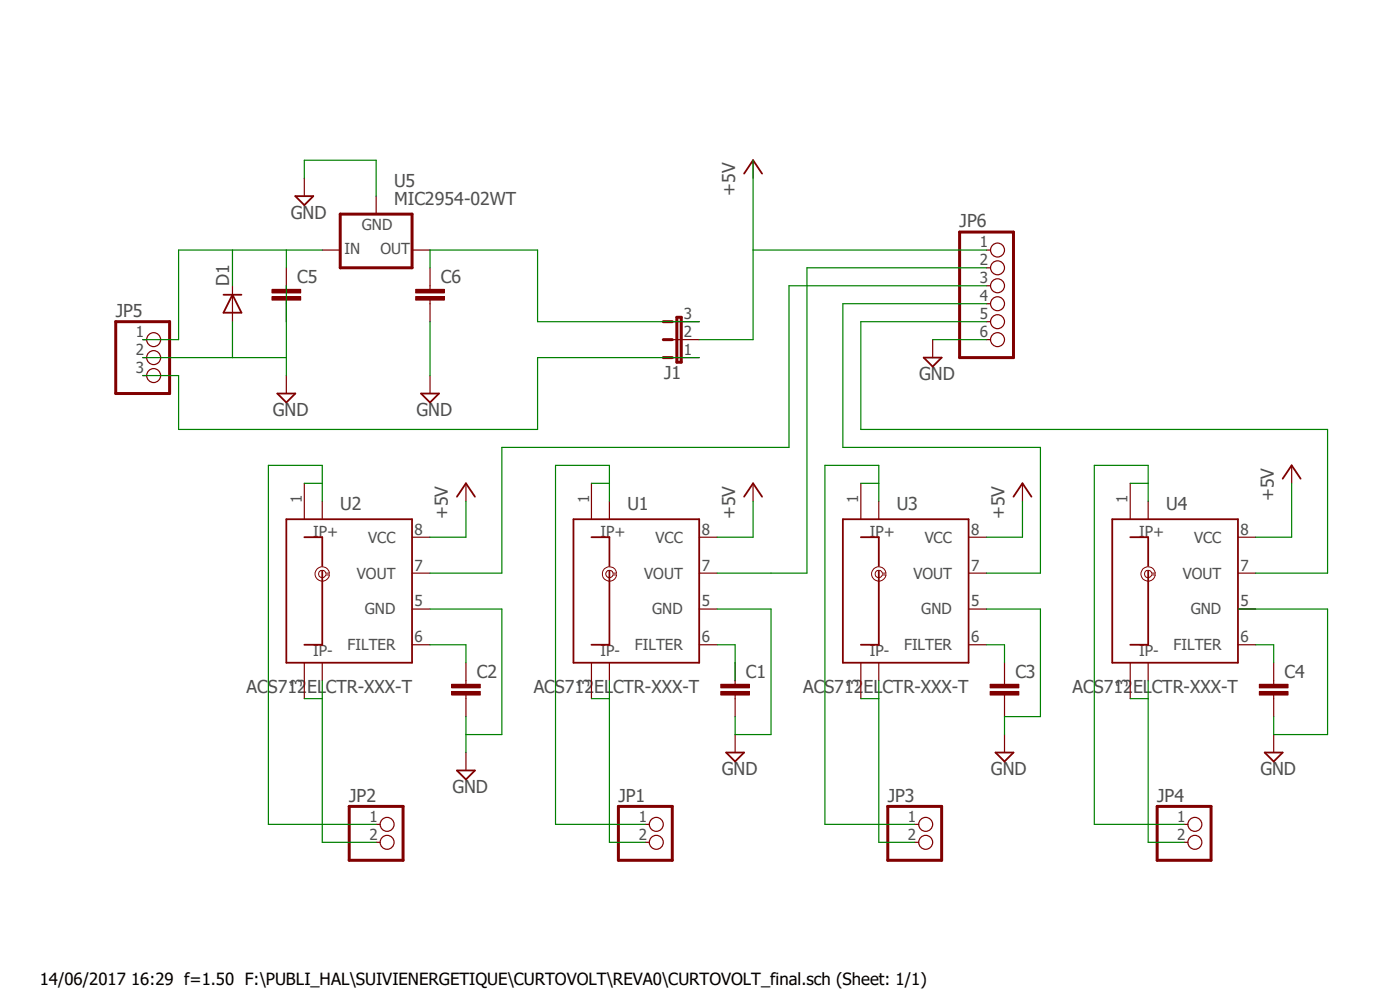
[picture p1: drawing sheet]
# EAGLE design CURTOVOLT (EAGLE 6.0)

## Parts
C1  C-EUC1206  [C1206]
C2  C-EUC1206  [C1206]
C3  C-EUC1206  [C1206]
C4  C-EUC1206  [C1206]
C5  C-EUC1206  [C1206]
C6  C-EUC1206  [C1206]
D1  DIODE-DO-214AC  [DO-214AC]
J1  JP2E  [JP2]
JP1  PINHD-1X2/5MM  [1X02/5MM]
JP2  PINHD-1X2/5MM  [1X02/5MM]
JP3  PINHD-1X2/5MM  [1X02/5MM]
JP4  PINHD-1X2/5MM  [1X02/5MM]
JP5  PINHD-1X3/3.5MM  [1X03/3.5MM]
JP6  PINHD-1X6/3.5MM  [1X06/3.5MM]
U1  ACS712ELCTR-XXX-T  [SO8]
U2  ACS712ELCTR-XXX-T  [SO8]
U3  ACS712ELCTR-XXX-T  [SO8]
U4  ACS712ELCTR-XXX-T  [SO8]
U5  MIC2954-02WT  [TO220V]

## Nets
+5V: J1.2 JP6.1 U1.8(VCC) U2.8(VCC) U3.8(VCC) U4.8(VCC)
GND: C1.2 C2.2 C3.2 C4.2 C5.2 C6.2 D1.A JP5.2 JP6.6 U1.5(GND) U2.5(GND) U3.5(GND) U5.2(GND)
N$1: C2.1 U2.6(FILTER)
N$3: C1.1 U1.6(FILTER)
N$4: C3.1 U3.6(FILTER)
N$5: C4.1 U4.6(FILTER)
N$7: C5.1 D1.C JP5.1 U5.1(IN)
N$8: J1.1 JP5.3
N$9: C6.1 J1.3 U5.3(OUT)
N$11: JP6.3 U2.7(VOUT)
N$12: JP6.2 U1.7(VOUT)
N$13: JP6.4 U3.7(VOUT)
N$14: JP6.5 U4.7(VOUT)
N$15: JP2.2 U2.3(IP-) U2.4(IP-1)
N$18: JP2.1 U2.1(IP+) U2.2(IP+1)
N$20: JP1.1 U1.1(IP+) U1.2(IP+1)
N$21: JP1.2 U1.3(IP-) U1.4(IP-1)
N$22: JP3.1 U3.1(IP+) U3.2(IP+1)
N$23: JP3.2 U3.3(IP-) U3.4(IP-1)
N$24: JP4.1 U4.1(IP+) U4.2(IP+1)
N$25: JP4.2 U4.3(IP-) U4.4(IP-1)

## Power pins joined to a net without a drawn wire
GND: U4.5(GND)
